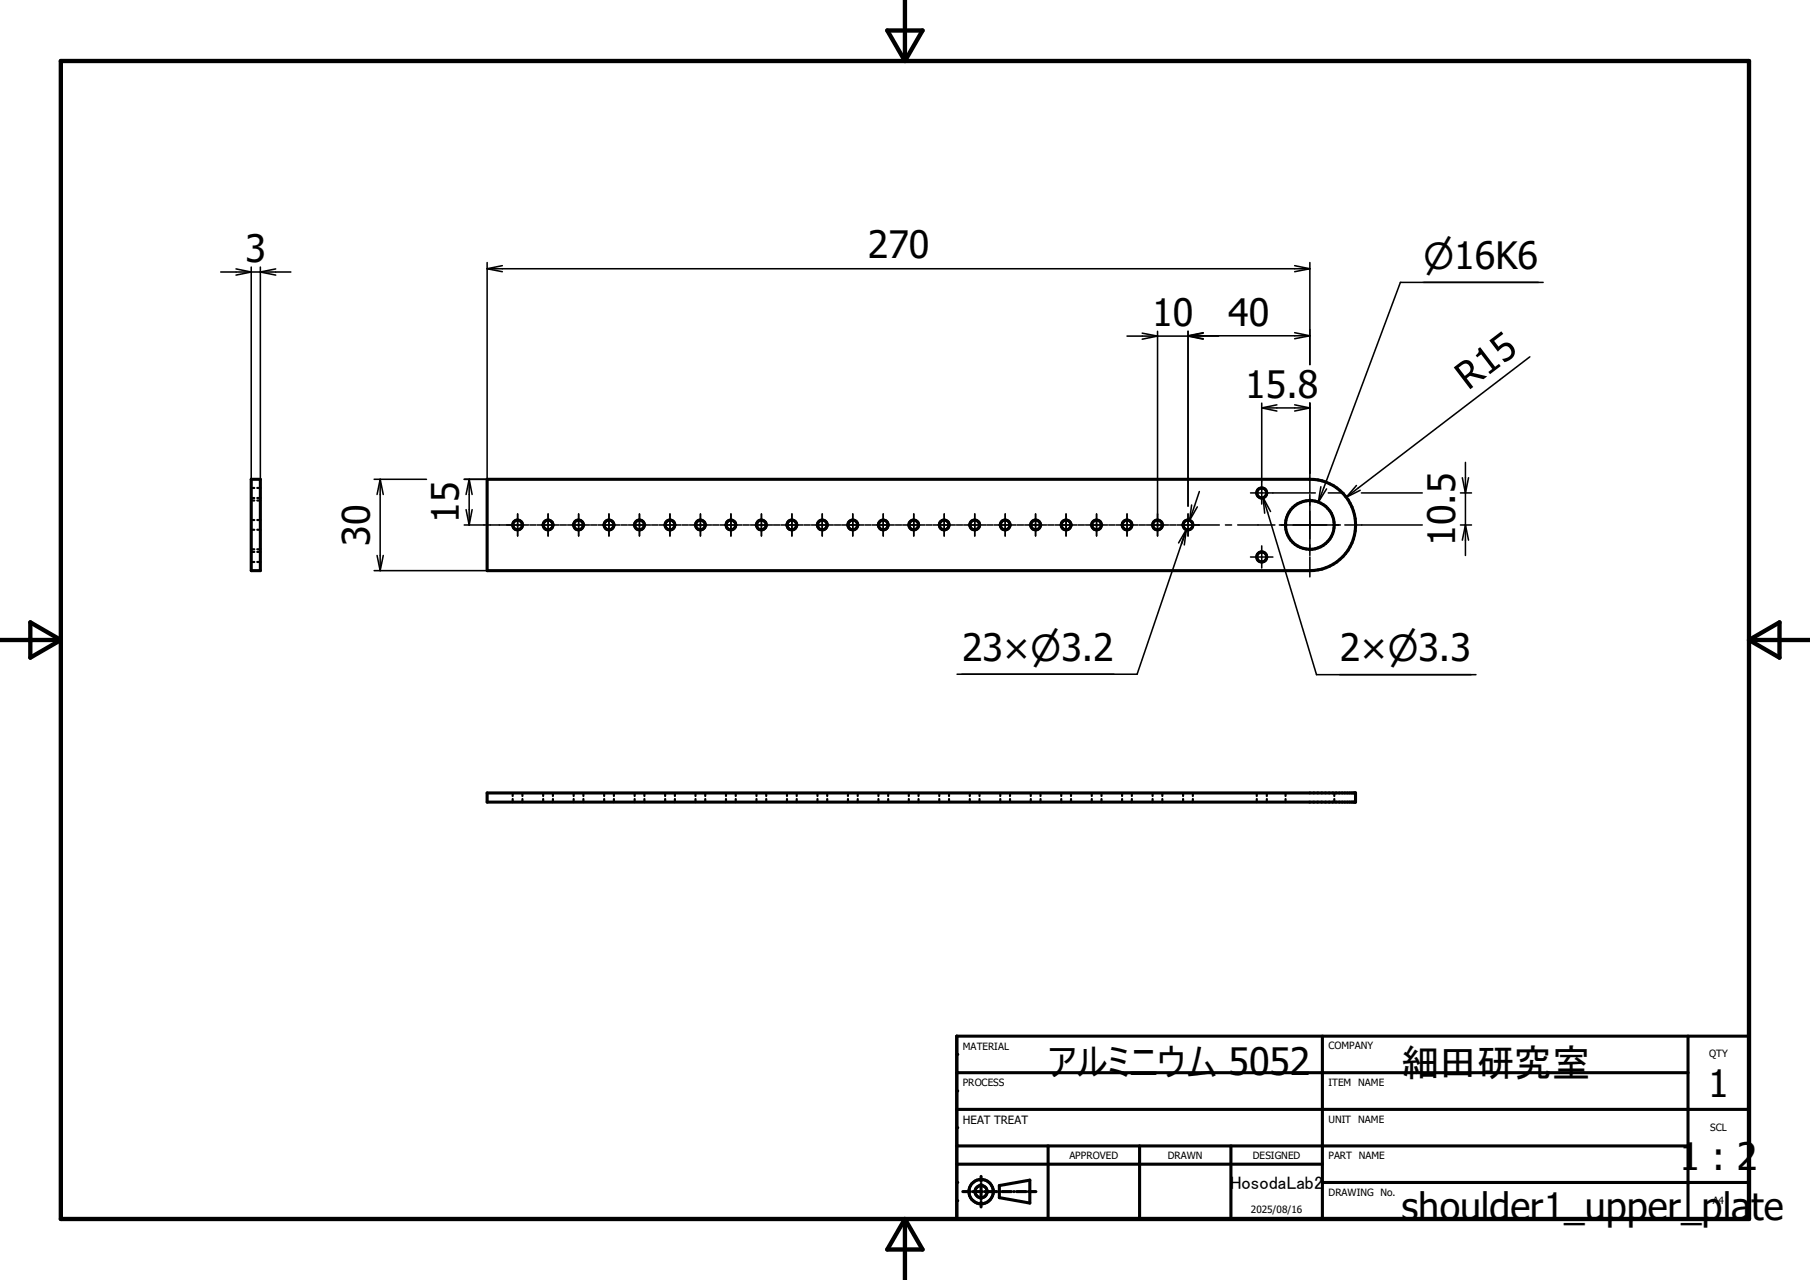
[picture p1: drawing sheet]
<svg xmlns="http://www.w3.org/2000/svg" width="297mm" height="210mm" viewBox="0 0 297 210" stroke-linecap="round" stroke-linejoin="round" font-family="sans-serif">
<g fill="none" stroke="#000" stroke-width=".51">
<path d="M41.2 78.6h1.5v15h-1.5zM79.9 78.6h135a7.5 7.5 0 0 1 7.5 7.5 7.5 7.5 0 0 1-7.5 7.5h-135zM79.9 130.1h142.5v1.5h-142.5zM157 176h120M157 170h130v30h-130zM217 170v30M277 170v30M157 191h60M157 188h120M157 182h130M158 195.5h.8M159.2 195.5h.1"/>
<path d="M159.6 195.5h1.6M161 193v.8M161 194.2v.1M161 194.7v1.6M161 196.7v.1M161 197.2v.8M161.5 195.5h.1M162 195.5h1.6M164 195.5h.1M164 194.5l5-.9v3.8l-5-.9zM164.4 195.5h1.6M166.3 195.5h.1"/>
<path d="M166.8 195.5h1.6M168.8 195.5h.1M169.2 195.5h.8M172 188v12M187 188v12M202 188v12M217 194h70"/>
<circle cx="84.9" cy="86.1" r=".8"/>
<circle cx="89.9" cy="86.1" r=".8"/>
<circle cx="94.9" cy="86.1" r=".8"/>
<circle cx="99.9" cy="86.1" r=".8"/>
<circle cx="104.9" cy="86.1" r=".8"/>
<circle cx="109.9" cy="86.1" r=".79"/>
<circle cx="114.9" cy="86.1" r=".79"/>
<circle cx="119.9" cy="86.1" r=".8"/>
<circle cx="124.9" cy="86.1" r=".8"/>
<circle cx="129.9" cy="86.1" r=".8"/>
<circle cx="134.9" cy="86.1" r=".8"/>
<circle cx="139.9" cy="86.1" r=".8"/>
<circle cx="144.9" cy="86.1" r=".79"/>
<circle cx="149.9" cy="86.1" r=".79"/>
<circle cx="154.9" cy="86.1" r=".8"/>
<circle cx="159.9" cy="86.1" r=".8"/>
<circle cx="164.9" cy="86.1" r=".8"/>
<circle cx="169.9" cy="86.1" r=".8"/>
<circle cx="174.9" cy="86.1" r=".8"/>
<circle cx="179.9" cy="86.1" r=".79"/>
<circle cx="184.9" cy="86.1" r=".79"/>
<circle cx="189.9" cy="86.1" r=".8"/>
<circle cx="194.9" cy="86.1" r=".8"/>
<circle cx="207" cy="91.4" r=".83"/>
<circle cx="207.1" cy="80.9" r=".82"/>
<circle cx="214.9" cy="86.1" r="4"/>
<circle cx="161" cy="195.5" r="1"/>
<circle cx="161" cy="195.5" r="2"/>
</g>
<g fill="none" stroke="#000" stroke-width=".36">
<path d="M41.2 85.3h.5M41.2 86.9h.5M41.2 90.6h.5M41.2 92.2h.5M41.2 80.1h.5M41.2 81.7h.5M41.2 82.1h.5M41.2 90.1h.5M42.2 85.3h.5M42.2 86.9h.5M42.2 90.6h.5M42.2 92.2h.5"/>
<path d="M42.2 80.1h.5M42.2 81.7h.5M42.2 82.1h.5M42.2 90.1h.5M84.1 130.1v.5M84.1 131.1v.5M85.7 130.1v.5M85.7 131.1v.5M89.1 130.1v.5M89.1 131.1v.5M90.7 130.1v.5M90.7 131.1v.5"/>
<path d="M94.1 130.1v.5M94.1 131.1v.5M95.7 130.1v.5M95.7 131.1v.5M99.1 130.1v.5M99.1 131.1v.5M100.7 130.1v.5M100.7 131.1v.5M104.1 130.1v.5M104.1 131.1v.5M105.7 130.1v.5M105.7 131.1v.5"/>
<path d="M109.1 130.1v.5M109.1 131.1v.5M110.7 130.1v.5M110.7 131.1v.5M114.1 130.1v.5M114.1 131.1v.5M115.7 130.1v.5M115.7 131.1v.5M119.1 130.1v.5M119.1 131.1v.5M120.7 130.1v.5M120.7 131.1v.5"/>
<path d="M124.1 130.1v.5M124.1 131.1v.5M125.7 130.1v.5M125.7 131.1v.5M129.1 130.1v.5M129.1 131.1v.5M130.7 130.1v.5M130.7 131.1v.5M134.1 130.1v.5M134.1 131.1v.5M135.7 130.1v.5M135.7 131.1v.5"/>
<path d="M139.1 130.1v.5M139.1 131.1v.5M140.7 130.1v.5M140.7 131.1v.5M144.1 130.1v.5M144.1 131.1v.5M145.7 130.1v.5M145.7 131.1v.5M149.1 130.1v.5M149.1 131.1v.5M150.7 130.1v.5M150.7 131.1v.5"/>
<path d="M154.1 130.1v.5M154.1 131.1v.5M155.7 130.1v.5M155.7 131.1v.5M159.1 130.1v.5M159.1 131.1v.5M160.7 130.1v.5M160.7 131.1v.5M164.1 130.1v.5M164.1 131.1v.5M165.7 130.1v.5M165.7 131.1v.5"/>
<path d="M169.1 130.1v.5M169.1 131.1v.5M170.7 130.1v.5M170.7 131.1v.5M174.1 130.1v.5M174.1 131.1v.5M175.7 130.1v.5M175.7 131.1v.5M179.2 130.1v.5M179.2 131.1v.5M180.8 130.1v.5M180.8 131.1v.5"/>
<path d="M184.1 130.1v.5M184.1 131.1v.5M185.7 130.1v.5M185.7 131.1v.5M189.1 130.1v.5M189.1 131.1v.5M190.7 130.1v.5M190.7 131.1v.5M194.1 130.1v.5M194.1 131.1v.5M195.7 130.1v.5M195.7 131.1v.5"/>
<path d="M206.2 130.1v.5M206.2 131.1v.5M207.9 130.1v.5M207.9 131.1v.5M211 130.1v.5M211 131.1v.5M219 130.1v.5M219 131.1v.5"/>
</g>
<path d="M10 10h277v190h-277zM145.6 5h5.8l-2.9 5zM148.5 0v10M0 105h10M5 102.1l5 2.9-5 2.9zM287 105h10M287 105l5-2.9v5.8zM148.5 200v10M148.5 200l2.9 5h-5.8z" fill="none" stroke="#000" stroke-width=".71"/>
<g fill="#000">
<circle cx="157" cy="179" r=".25"/>
<circle cx="157" cy="173" r=".25"/>
<circle cx="157" cy="176" r=".25"/>
<circle cx="157" cy="185" r=".25"/>
<circle cx="157" cy="191" r=".25"/>
<circle cx="157" cy="197" r=".25"/>
<circle cx="157" cy="188" r=".25"/>
<circle cx="157" cy="182" r=".25"/>
<circle cx="157" cy="194" r=".25"/>
</g>
<g fill="none" stroke="#000" stroke-width=".25">
<path d="M36.2 44.6h11.5M38.7 44.1l2.5 .5-2.5 .5M41.2 43.8v34.8M42.7 43.8v34.8M45.2 44.1l-2.5 .5 2.5 .5M79.9 44.1h135M79.9 44.1l2.5 .5M79.9 43.1v35.5h-3.7M82.4 43.6l-2.5 .5M184.9 55.1h15.1M187.4 54.7l2.5 .4-2.5 .6M189.9 54.4v33.5"/>
<path d="M195 54.4v28.6M195 55.1h19.9M195 55.1l2.4 .5M197.4 54.6l-2.4 .5M197.4 54.7l-2.4 .4 2.4 .6M212.4 43.6l2.5 .5M212.4 54.6l2.5 .5M214.9 44.1l-2.5 .5M214.9 43.1v16.7M214.9 55.1l-2.5 .5M251 58.5l-30.1 23.1M253.2 46.3h-23.4l-13.5 36.1"/>
<path d="M61.4 78.6h8.6M62.4 78.6v15M62.4 78.6l.5 2.5M62.4 78.6l-.5 2.5M77 78.6v7.5M77 78.6l.5 2.5M77 78.6l-.5 2.5M207 66.1v16.6M207 66.9h7.9M207 66.9l2.5 .5M209.5 66.4l-2.5 .5M212.4 66.4l2.5 .5"/>
<path d="M214.9 66.1v14.8M214.9 66.9l-2.5 .5M216.7 79.9l-.4 2.5M222.6 79.7l-1.7 1.9M240 78.4l.5 2.5 .5-2.5M240.5 75.9v15.2M61.4 93.6h18.5M61.9 91.1l.5 2.5M62.9 91.1l-.5 2.5M76.2 86.1h10.5M76.5 83.6l.5 2.5M77.5 83.6l-.5 2.5"/>
<path d="M84.9 84.3v3.6M86.9 86.1h1M88.1 86.1h3.6M89.9 84.3v3.6M91.9 86.1h1M93.1 86.1h3.6M94.9 84.3v3.6M96.9 86.1h1M98.1 86.1h3.6M99.9 84.3v3.6M101.9 86.1h1M103.1 86.1h3.6"/>
<path d="M104.9 84.3v3.6M106.9 86.1h1M108.1 86.1h3.6M109.9 84.3v3.6M111.9 86.1h1M113.1 86.1h3.6M114.9 84.3v3.6M116.9 86.1h1M118.1 86.1h3.6M119.9 84.3v3.6M121.9 86.1h1M123.1 86.1h3.6"/>
<path d="M124.9 84.3v3.6M126.9 86.1h1M128.1 86.1h3.6M130 84.3v3.6M131.9 86.1h1M133.1 86.1h3.6M134.9 84.3v3.6M136.9 86.1h1M138.1 86.1h3.6M139.9 84.3v3.6M141.9 86.1h1M143.1 86.1h3.6"/>
<path d="M144.9 84.3v3.6M146.9 86.1h1M148.1 86.1h3.6M149.9 84.3v3.6M151.9 86.1h1M153.1 86.1h3.6M154.9 84.3v3.6M157 86.1h.9M158.1 86.1h3.7M159.9 84.3v3.6M161.9 86.1h1M163.1 86.1h3.6"/>
<path d="M165 84.3v3.6M166.9 86.1h1M168.2 86.1h3.5M169.9 84.3v3.6M171.9 86.1h1M173.1 86.1h3.6M174.9 84.3v3.6M176.9 86.1h1M178.1 86.1h3.6M179.9 84.3v3.6M181.9 86.1h1M183.1 86.1h3.6"/>
<path d="M184.9 84.3v3.6M186.9 86.1h1M188.1 86.1h3.6M192 86.1h.9M193.1 86.1h7M194.7 86.9l-8.1 23.7h-29.5M194.7 86.9l-.8 2.4M194.7 86.9l-.4 2.5M194.7 86.9l-1.3 2.2M195 84.3v3.6M195.5 82.9l-.3 2.5M196.5 83.2l-1.3 2.2"/>
<path d="M196.8 80.6l-1.6 4.8M201.1 86.1h1M203.1 86.1h6.1M205.2 80.9h9.6M205.2 91.4h3.7M207 89.6v3.6M207.3 81.7l8.7 29h26.2M207.3 81.7l1.2 2.2M207.3 81.7l.2 2.5M209.9 86.1h10M214.9 81.1v10M214.9 91.4v3.2"/>
<path d="M215 80.9h.8M217.7 80.2l-1.4 2.2M218 80.9h2.5M220.7 86.1h12.7M223.2 80.4l-2.3 1.2M223.4 80.9h10M239.7 86.1h1.8M239.7 80.9h1.8M240 88.6l.5-2.5 .5 2.5"/>
</g>
<g font-size="6.2">
<text x="40.3" y="43">3</text>
<text x="142.4" y="42.4">270</text>
<text x="189.1" y="53.5">10</text>
<text x="201.5" y="53.4">40</text>
<text x="204.3" y="65.2">15.8</text>
<text x="240.9" y="64.1" transform="rotate(-37 240.9 64.1)">R15</text>
<text x="60.7" y="89.5" transform="rotate(-90 60.7 89.5)">30</text>
<text x="75.3" y="85.8" transform="rotate(-90 75.3 85.8)">15</text>
<text x="238.8" y="89.5" transform="rotate(-90 238.8 89.5)">10.5</text>
<text x="157.9" y="108.4">23×n3.2</text>
<text x="219.8" y="108.5">2×n3.3</text>
<text x="172" y="176.3">アルミニウム 5052</text>
<text x="230" y="176.6">細田研究室</text>
<text x="280.3" y="180">1</text>
<text x="275.6" y="192">1 : 2</text>
<text x="230" y="200.2">shoulder1_upper_plate</text>
</g>
<text font-size="5.9" x="233.6" y="44.1">n16K6</text>
<text font-size="3" x="201.8" y="195">HosodaLab2</text>
<text font-size="1.9" x="158" y="184.4">HEAT TREAT</text>
<g font-size="1.6">
<text x="158" y="172.2">MATERIAL</text>
<text x="218" y="172.1">COMPANY</text>
<text x="280.5" y="173.5">QTY</text>
<text x="158" y="178.2">PROCESS</text>
<text x="218" y="178.2">ITEM</text>
<text x="222.9" y="178.2">NAME</text>
<text x="218" y="184.2">UNIT NAME</text>
<text x="280.6" y="185.6">SCL</text>
<text x="175.5" y="190.1">APPROVED</text>
<text x="191.6" y="190.1">DRAWN</text>
<text x="205.6" y="190.1">DESIGNED</text>
<text x="218" y="190.2">PART NAME</text>
<text x="218" y="196.2">DRAWING No.</text>
<text x="281.1" y="197.6">A4</text>
<text x="205.2" y="199">2025/08/16</text>
</g>
</svg>
